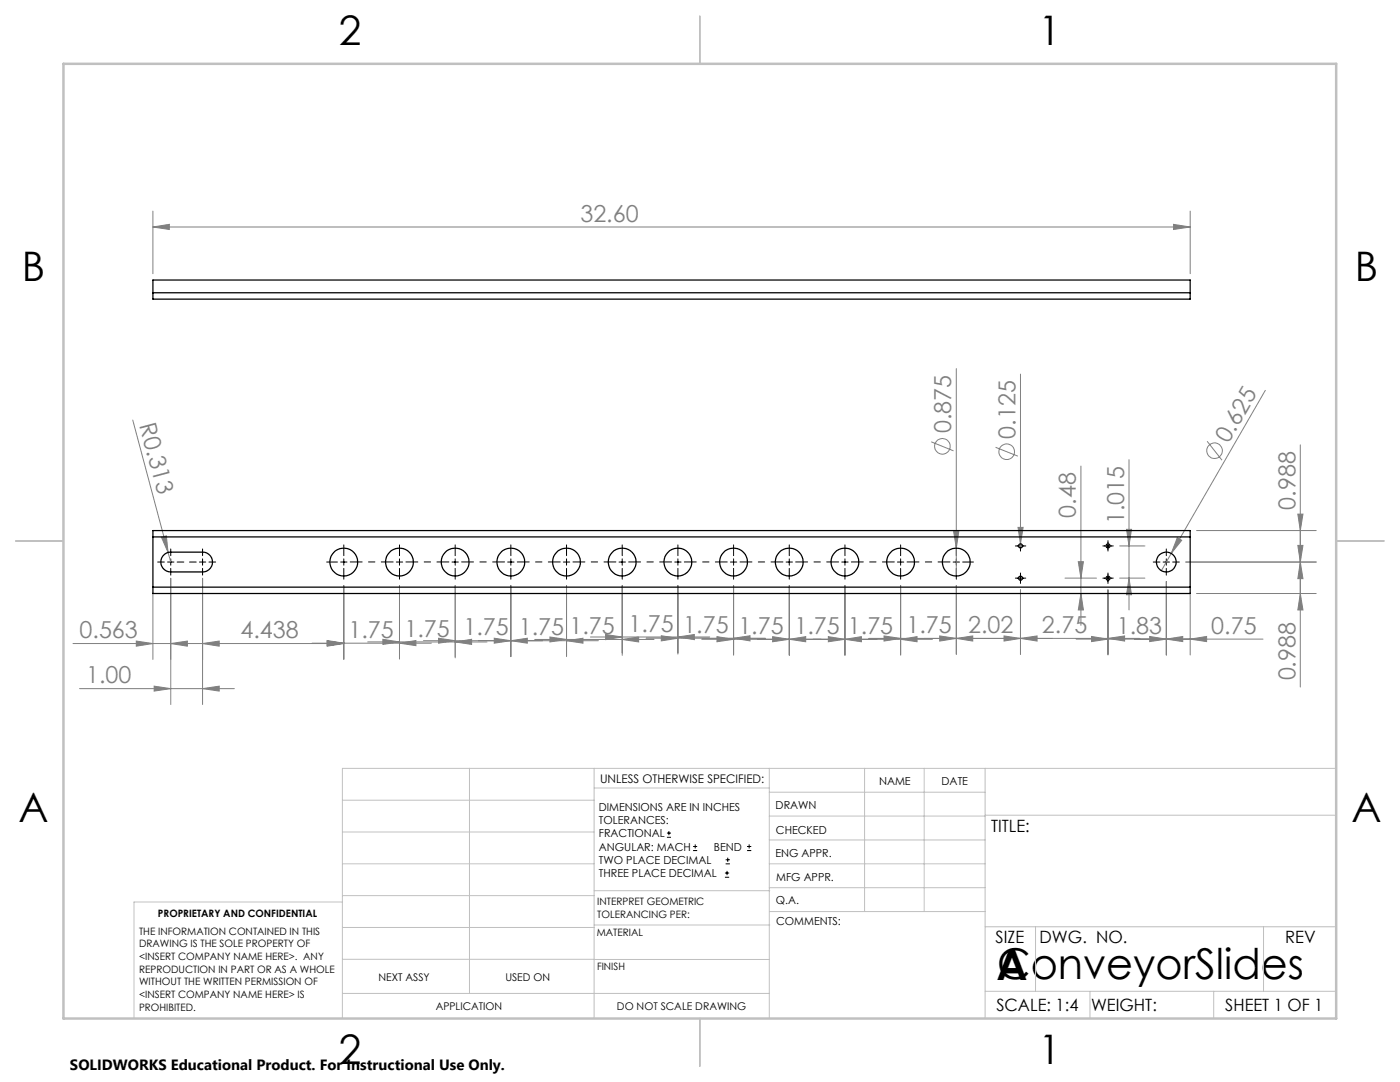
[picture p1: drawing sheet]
<svg xmlns="http://www.w3.org/2000/svg" width="279mm" height="216mm" viewBox="0 0 279 216" stroke-linecap="round" stroke-linejoin="round" font-family="sans-serif">
<g fill="none" stroke="#808080" stroke-width=".2">
<path d="M30.5 45.3l3.3-.5v1zM30.5 42.1v12.5M30.5 45.3h207M234.2 44.8l3.3 .5-3.3 .5zM237.5 42.1v12.5M190.9 73.6v41.3M203.7 74.6v34.7M252.5 77.9l-18.7 32.5M26.5 83.8l7 26.4M185.8 88.2l4.5 1.8M198.7 89.3l4.4 1.7M215.7 93v31.8"/>
<path d="M225.3 91.7v30M240.9 88.1l3 3.7M259.5 88.8v48.3M30.5 118.4v13.2M32.2 107.2l1-.3 .3 3.3zM33.5 110.2l.6 1.9M34.1 115.4v25.2M40.4 115.4v25.2M68.6 116.8v14.8M79.7 116.8v14.7M90.8 116.8v14.5M102 116.8v14.2"/>
<path d="M113.1 116.8v14.2M124.2 116.8v14M135.3 116.8v13.7M146.4 116.8v13.9M157.5 116.8v13.9M168.6 116.8v13.9M179.7 116.8v13.9M190.3 106.1h1l-.4 3.3zM190.9 116.8v13.8M203.2 105.2h1l-.5 3.3zM203.7 117.7v12.9M212.5 115.4h6.3"/>
<path d="M215.2 112.1h1l-.5 3.3zM215.7 118.4l.5 3.3h-1zM221.1 117.7v13M223.4 115.4h5.1M223.4 108.9h5.1M224.8 105.6h1l-.5 3.3zM225.3 115.4l.5 3.3h-1zM232.8 116v14.7M233.8 110.4l-2 3.5M234.9 107.3l.9 .5-2 2.6zM236.6 112.1h26.1M237.5 118.4v12.3"/>
<path d="M238.8 105.9h23.9M238.8 118.4h23.9M259 102.6h1l-.5 3.3zM259 108.8h1l-.5 3.3zM259.5 112.1l.5 3.4h-1zM259.5 118.4l.5 3.3h-1zM14.6 128.4h54M15.9 137.4h30.9M27.2 127.9l3.3 .5-3.3 .5zM30.8 136.9l3.3 .5-3.3 .5zM34.1 128.4l3.3-.5v1zM40.4 128.4l3.3-.5v1z"/>
<path d="M40.4 137.4l3.3-.5v1zM62.3 128.3h23.8M65.3 127.9l3.3 .5-3.3 .5zM65.3 127.8l3.3 .5-3.3 .5zM73.4 128.1h23.8M76.4 127.6l3.3 .5-3.3 .5zM79.7 128.3l3.3-.5v1zM84.5 127.8h34.9M87.5 127.4l3.3 .4-3.3 .5zM90.8 128.1l3.3-.5v1zM98.6 127.4l3.4 .4-3.4 .5zM102 127.8l3.2-.4v.9z"/>
<path d="M106.7 127.6h23.8M109.7 127.1l3.4 .5-3.4 .5zM113.1 127.8l3.2-.4v.9zM117.8 127.1h23.8M120.9 126.6l3.3 .5-3.3 .5zM124.2 127.6l3.3-.5v1zM128.9 127.4h23.9M132 126.9l3.3 .5-3.3 .5zM135.3 127.1l3.3-.5v1zM140.1 127.6h46M143.1 127l3.3 .6-3.3 .5zM146.4 127.4l3.3-.5v1z"/>
<path d="M154.2 127l3.3 .6-3.3 .5zM157.5 127.6l3.3-.6v1.1zM165.3 127l3.3 .6-3.3 .5zM168.6 127.6l3.3-.6v1.1zM173.4 127.4h54.1M176.4 126.9l3.3 .5-3.3 .5zM179.7 127.6l3.3-.6v1.1zM187.5 126.9l3.4 .5-3.4 .5zM190.9 127.4l3.2-.5v1zM200.4 126.9l3.3 .5-3.3 .5zM203.7 127.4l3.3-.5v1zM214.8 127.5h37.3"/>
<path d="M217.8 127l3.3 .5-3.3 .5zM221.1 127.4l3.3-.5v1zM229.4 127l3.4 .5-3.4 .5zM232.8 127.5l3.2-.5v1zM237.5 127.5l3.3-.5v1z"/>
<circle cx="188.1" cy="89.1" r="1.56"/>
<circle cx="200.9" cy="90.1" r="1.56"/>
<circle cx="242.4" cy="89.9" r="1.55"/>
</g>
<g fill="none" stroke="#000" stroke-width=".2">
<path d="M31.5 112.1h1.3M33.4 112.1h1.3M34.1 109.5v1.4M34.1 111.5v1.3M34.1 113.4v1.4M35.3 112.1h1.4M37.8 112.1h1.4M39.8 112.1h1.3M40.4 109.5v1.4M40.4 111.5v1.3M40.4 113.4v1.4M41.7 112.1h1.3"/>
<path d="M65.2 112.1h2.1M68 112.1h1.3M68.6 108.7v2.2M68.6 111.5v1.3M68.6 113.4v2.2M79.1 112.1h1.3M79.7 108.7v2.2M79.7 111.5v1.3M79.7 113.4v2.2M90.2 112.1h1.3M90.8 108.7v2.2M90.8 111.5v1.3"/>
<path d="M90.8 113.4v2.2M101.3 112.1h1.3M102 108.7v2.2M102 111.5v1.3M102 113.4v2.2M112.4 112.1h1.3M113.1 108.7v2.2M113.1 111.5v1.3M113.1 113.4v2.2M123.5 112.1h1.3M124.2 108.7v2.2M124.2 111.5v1.3"/>
<path d="M124.2 113.4v2.2M134.7 112.1h1.2M135.3 108.7v2.2M135.3 111.5v1.3M135.3 113.4v2.2M145.8 112.1h1.2M146.4 108.7v2.2M146.4 111.5v1.3M146.4 113.4v2.2M156.9 112.1h1.3M157.5 108.7v2.2M157.5 111.5v1.3"/>
<path d="M157.5 113.4v2.2M168 112.1h1.3M168.6 108.7v2.2M168.6 111.5v1.3M168.6 113.4v2.2M179.1 112.1h1.3M179.7 108.7v2.2M179.7 111.5v1.3M179.7 113.4v2.2M190.2 112.1h1.3M190.9 108.7v2.2M190.9 111.5v1.3"/>
<path d="M190.9 113.4v2.2M192.1 112.1h2.2M202.6 108.9h2.1M202.6 115.4h2.1M203.7 107.9v2.1M203.7 114.3v2.1M220.1 108.9h2.1M220.1 115.4h2.1M221.1 107.9v2.1M221.1 114.3v2.1M230.2 112.1h1.3M232.1 112.1h1.3"/>
<path d="M232.8 109.5v1.4M232.8 111.5v1.3M232.8 113.4v1.4M234 112.1h1.4M133.1 167.1h.8M133.1 166.2h.8M133.5 165.8v.9M138.3 169.7h.8M138.3 168.9h.8M138.7 168.5v.8M144.7 175h.8M144.7 174.2h.8"/>
<path d="M144.8 172.4h.9M144.8 171.6h.9M145.1 173.8v.8M145.2 171.1v.9M149.1 169.7h.8M149.1 168.9h.8M149.5 168.5v.8"/>
</g>
<path d="M69.9 112.1h8.6M81 112.1h8.6M92.1 112.1h8.6M103.2 112.1h8.6M114.3 112.1h8.6M125.5 112.1h8.5M136.6 112.1h8.5M147.7 112.1h8.6M158.8 112.1h8.6M169.9 112.1h8.6M181 112.1h8.6" fill="none" stroke="#000" stroke-width=".2" stroke-dasharray="15.2 1.3 1.3 1.3" stroke-dashoffset="12.9"/>
<g fill="none" stroke="#c0c0c0" stroke-width=".2">
<path d="M68.3 159.7h50.3M93.7 153.3v44.9M118.6 153.3v49.9M118.6 157.2h34.9M153.5 153.3v49.9M153.5 158.1h43.1M172.5 153.3v28.6M184.4 153.3v28.6M196.6 153.3v49.9M266.7 153.3h-198.4v49.9M68.3 178.7h50.3M68.3 172.4h50.3"/>
<path d="M68.3 166h50.3M68.3 180h-41.6v23.2M118.6 177.7h35M153.5 167.6h43.1M153.5 162.8h43.1M153.5 172.4h43.1M153.5 177.1h43.1M196.6 162.7h70.1M68.3 198.2h85.2M68.3 191.4l85.2 .1M68.3 185.1h50.3M118.6 184.6h35"/>
<path d="M153.6 181.9h43M196.6 197.8h70.1M196.6 184.9h70.1M206.7 184.9v12.9M217.5 197.8v5.4M242.2 197.8v5.4M252.2 184.9v12.9"/>
</g>
<path d="M139.7 3.2v9.5M3.1 107.9h9.6M266.7 107.9h9.5M139.7 203.2v9.6" fill="none" stroke="#c0c0c0" stroke-width=".25"/>
<path d="M12.7 12.7h254v190.5h-254z" fill="none" stroke="#c0c0c0" stroke-width=".5"/>
<g fill="#808080">
<path d="M32.2 107.2l1-.3 .3 3.3z"/>
<path d="M234.9 107.3l.9 .5-2 2.6z"/>
<path d="M203.2 105.2h1l-.5 3.3z"/>
<path d="M190.3 106.1h1l-.4 3.3z"/>
<path d="M34.1 128.4l3.3-.5v1zM27.2 127.9l3.3 .5-3.3 .5zM90.8 128.1l3.3-.5v1zM76.4 127.6l3.3 .5-3.3 .5zM203.7 127.4l3.3-.5v1zM187.5 126.9l3.4 .5-3.4 .5zM234.2 44.8l3.3 .5-3.3 .5zM30.5 45.3l3.3-.5v1z"/>
<path d="M40.4 128.4l3.3-.5v1zM65.3 127.9l3.3 .5-3.3 .5zM65.3 127.8l3.3 .5-3.3 .5zM79.7 128.3l3.3-.5v1zM87.5 127.4l3.3 .4-3.3 .5zM102 127.8l3.2-.4v.9zM98.6 127.4l3.4 .4-3.4 .5zM113.1 127.8l3.2-.4v.9zM109.7 127.1l3.4 .5-3.4 .5zM124.2 127.6l3.3-.5v1zM120.9 126.6l3.3 .5-3.3 .5zM135.3 127.1l3.3-.5v1zM132 126.9l3.3 .5-3.3 .5zM146.4 127.4l3.3-.5v1zM143.1 127l3.3 .6-3.3 .5zM157.5 127.6l3.3-.6v1.1zM154.2 127l3.3 .6-3.3 .5zM168.6 127.6l3.3-.6v1.1zM165.3 127l3.3 .6-3.3 .5zM179.7 127.6l3.3-.6v1.1zM176.4 126.9l3.3 .5-3.3 .5zM190.9 127.4l3.2-.5v1zM229.4 127l3.4 .5-3.4 .5zM237.5 127.5l3.3-.5v1zM200.4 126.9l3.3 .5-3.3 .5zM221.1 127.4l3.3-.5v1zM217.8 127l3.3 .5-3.3 .5zM232.8 127.5l3.2-.5v1z"/>
<path d="M30.8 136.9l3.3 .5-3.3 .5zM40.4 137.4l3.3-.5v1z"/>
<path d="M259.5 112.1l.5 3.4h-1zM259 102.6h1l-.5 3.3zM225.3 115.4l.5 3.3h-1zM224.8 105.6h1l-.5 3.3z"/>
<path d="M259 108.8h1l-.5 3.3zM259.5 118.4l.5 3.3h-1zM215.2 112.1h1l-.5 3.3zM215.7 118.4l.5 3.3h-1z"/>
</g>
<g fill="none" stroke="#000" stroke-width=".25">
<path d="M30.5 58.4v-2.5h207v2.5M30.5 58.4v1.3h207v-1.3M30.5 58.4h207M30.5 107.1v-1.2h207v1.2M30.5 117.2v1.2h207v-1.2M30.5 117.2h207M30.5 107.1h207M30.5 107.1v10.1M32.8 110.6l.4-.3 .9-.1h6.3a1.98 1.98 0 0 1 2 1.9 1.98 1.98 0 0 1-2 2h-6.3a1.97 1.97 0 0 1-1.9-1.3 1.97 1.97 0 0 1 .6-2.2zM237.5 107.1v10.1"/>
<circle cx="68.6" cy="112.2" r="2.78"/>
<circle cx="79.7" cy="112.2" r="2.78"/>
<circle cx="90.8" cy="112.2" r="2.78"/>
<circle cx="101.9" cy="112.2" r="2.78"/>
<circle cx="113.1" cy="112.2" r="2.78"/>
<circle cx="124.2" cy="112.2" r="2.78"/>
<circle cx="135.3" cy="112.2" r="2.78"/>
<circle cx="146.4" cy="112.2" r="2.78"/>
<circle cx="157.5" cy="112.2" r="2.78"/>
<circle cx="168.6" cy="112.2" r="2.78"/>
<circle cx="179.7" cy="112.2" r="2.78"/>
<circle cx="190.8" cy="112.2" r="2.78"/>
<circle cx="203.7" cy="115.4" r=".41"/>
<circle cx="203.7" cy="108.9" r=".4"/>
<circle cx="221.1" cy="115.4" r=".41"/>
<circle cx="221.1" cy="108.9" r=".4"/>
<circle cx="232.7" cy="112.1" r="1.99"/>
</g>
<g font-size="8.5">
<text x="198.9" y="195.5">A</text>
<text x="199" y="195.4">ConveyorSlides</text>
</g>
<g font-size="8.1">
<text x="67.6" y="8.9">2</text>
<text x="207.3" y="8.9">1</text>
<text x="4.4" y="56.1">B</text>
<text x="270.4" y="56.1">B</text>
<text x="3.7" y="164.1">A</text>
<text x="269.7" y="164.1">A</text>
<text x="67.6" y="212.4">2</text>
<text x="207.3" y="212.4">1</text>
</g>
<g font-size="4.7" fill="#808080">
<text x="115.8" y="44.3">32.60</text>
<text x="27.8" y="84.8" transform="rotate(75 27.8 84.8)">R0.313</text>
<text x="189.8" y="86.5" transform="rotate(-90 189.8 86.5)">0.875</text>
<text x="202.6" y="87.6" transform="rotate(-90 202.6 87.6)">0.125</text>
<text x="245.2" y="88.5" transform="rotate(-60 245.2 88.5)">0.625</text>
<text x="258.5" y="101.7" transform="rotate(-90 258.5 101.7)">0.988</text>
<text x="214.7" y="103.3" transform="rotate(-90 214.7 103.3)">0.48</text>
<text x="224.3" y="104.6" transform="rotate(-90 224.3 104.6)">1.015</text>
<text x="15.9" y="127.4">0.563</text>
<text x="48" y="127.4">4.438</text>
<text x="69.5" y="127.3">1.75</text>
<text x="80.7" y="127">1.75</text>
<text x="92.5" y="126.8">1.75</text>
<text x="103.6" y="126.8">1.75</text>
<text x="113.7" y="126.6">1.75</text>
<text x="125.4" y="126.1">1.75</text>
<text x="136.4" y="126.3">1.75</text>
<text x="147.4" y="126.5">1.75</text>
<text x="158.5" y="126.5">1.75</text>
<text x="169.2" y="126.5">1.75</text>
<text x="180.9" y="126.4">1.75</text>
<text x="193.2" y="126.4">2.02</text>
<text x="207.9" y="126.4">2.75</text>
<text x="222.9" y="126.5">1.83</text>
<text x="241.7" y="126.5">0.75</text>
<text x="17.2" y="136.4">1.00</text>
<text x="258.5" y="135.8" transform="rotate(-90 258.5 135.8)">0.988</text>
</g>
<g font-size="3.4">
<text x="197.8" y="166">TITLE:</text>
<text x="198.7" y="188.1">SIZE</text>
<text x="207.5" y="188.1">DWG. NO.</text>
<text x="256.5" y="188.2">REV</text>
<text x="198.8" y="201.7">SCALE: 1:4</text>
<text x="217.7" y="201.8">WEIGHT:</text>
<text x="244.5" y="201.7">SHEET 1 OF 1</text>
</g>
<text font-size="3" x="14" y="213.5">SOLIDWORKS Educational Product. For Instructional Use Only.</text>
<text font-size="2.4" x="119.8" y="156.2">UNLESS OTHERWISE SPECIFIED:</text>
<g font-size="2.2">
<text x="119.5" y="161.8">DIMENSIONS ARE IN INCHES</text>
<text x="154.8" y="161.4">DRAWN</text>
<text x="175.4" y="156.6">NAME</text>
<text x="187.9" y="156.7">DATE</text>
<text x="119.5" y="164.4">TOLERANCES:</text>
<text x="119.5" y="167.1">FRACTIONAL</text>
<text x="154.9" y="166.3">CHECKED</text>
<text x="119.5" y="169.7">ANGULAR: MACH</text>
<text x="119.5" y="172.4">TWO PLACE DECIMAL</text>
<text x="142.5" y="169.7">BEND</text>
<text x="154.8" y="171">ENG APPR.</text>
<text x="119.5" y="175">THREE PLACE DECIMAL</text>
<text x="154.9" y="175.7">MFG APPR.</text>
<text x="154.9" y="180.4">Q.A.</text>
<text x="154.9" y="184.6">COMMENTS:</text>
</g>
<g font-size="2.1">
<text x="75.5" y="195.7">NEXT ASSY</text>
<text x="100.9" y="195.7">USED ON</text>
<text x="86.9" y="201.5">APPLICATION</text>
<text x="123.1" y="201.6">DO NOT SCALE DRAWING</text>
</g>
<g font-size="2">
<text x="31.5" y="182.9">PROPRIETARY AND CONFIDENTIAL</text>
<text x="119.2" y="180.6">INTERPRET GEOMETRIC</text>
<text x="119.2" y="183.1">TOLERANCING PER:</text>
<text x="27.8" y="186.5">THE INFORMATION CONTAINED IN THIS</text>
<text x="27.8" y="189">DRAWING IS THE SOLE PROPERTY OF</text>
<text x="27.8" y="191.6">&lt;INSERT COMPANY NAME HERE&gt;. ANY</text>
<text x="119.1" y="186.7">MATERIAL</text>
<text x="27.8" y="194.1">REPRODUCTION IN PART OR AS A WHOLE</text>
<text x="27.8" y="196.6">WITHOUT THE WRITTEN PERMISSION OF</text>
<text x="119.1" y="193.5">FINISH</text>
<text x="27.8" y="199.1">&lt;INSERT COMPANY NAME HERE&gt; IS</text>
<text x="27.8" y="201.7">PROHIBITED.</text>
</g>
</svg>
